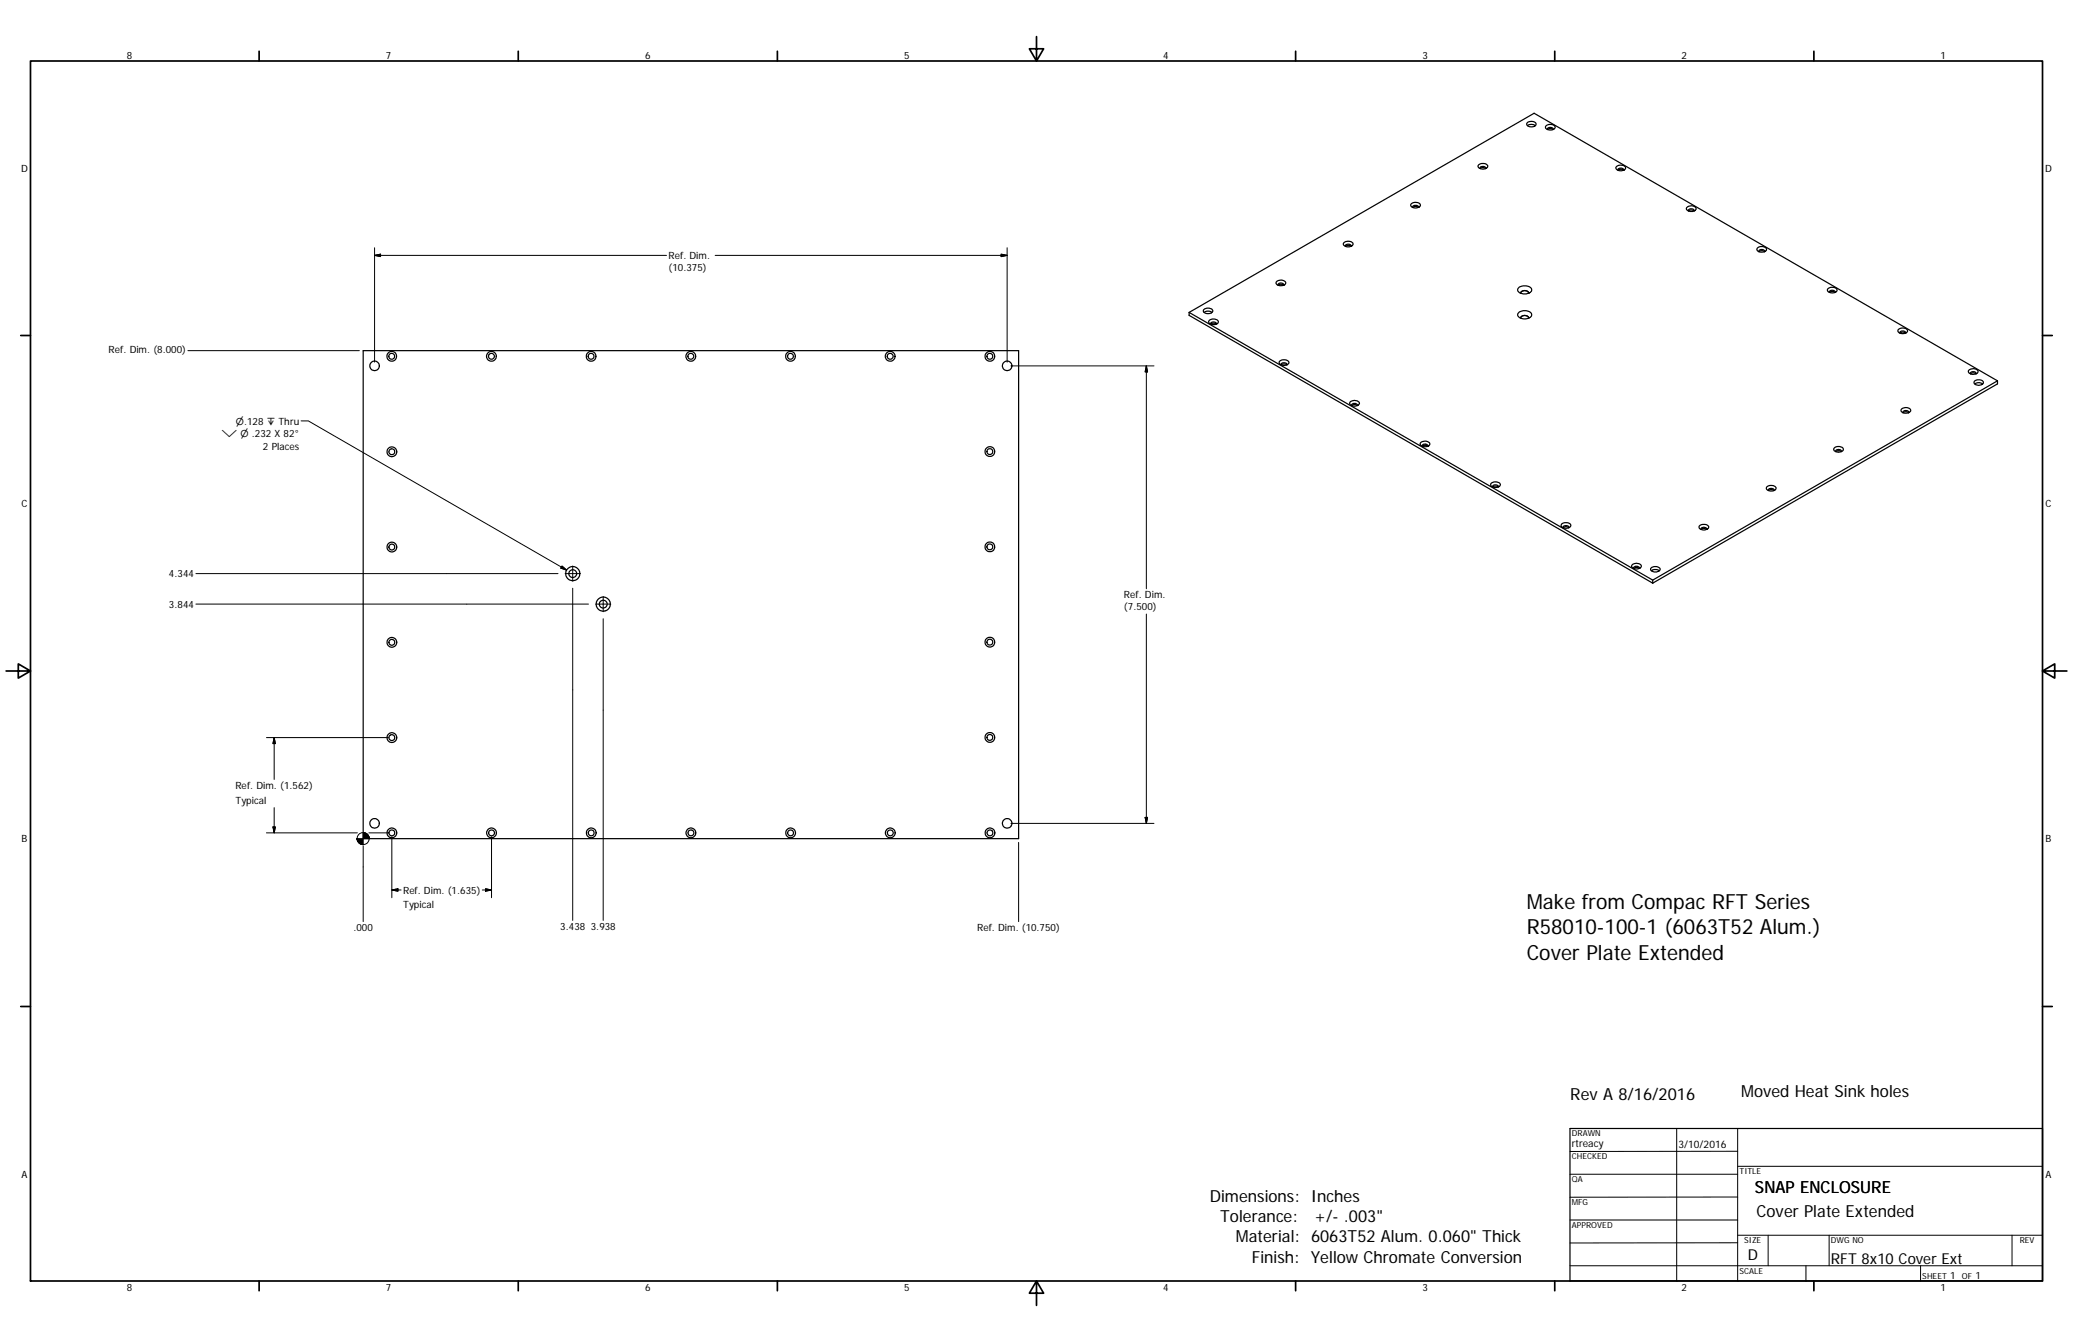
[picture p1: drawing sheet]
<svg xmlns="http://www.w3.org/2000/svg" width="432mm" height="279mm" viewBox="0 0 432 279" stroke-linecap="round" stroke-linejoin="round" font-family="sans-serif">
<g fill="none" stroke="#000" stroke-width=".25">
<path d="M308 34.3l.7-.3a.76 .76 0 0 1 .8 .1 .76 .76 0 0 1 .3 .8 1.23 1.23 0 0 1-1.9-.3zM308.4 34.8l.5-.2a.42 .42 0 0 1 .6 .5l-.7-.2-.5 .2zM318.2 26.2l.8-.3 .8 .3M318.2 25.5l.5-.2a.78 .78 0 0 1 .9 0 .78 .78 0 0 1 .3 .8 1.15 1.15 0 0 1-1.9-.3zM322.1 26.2a1.19 1.19 0 0 1 1.8 .3 1.19 1.19 0 0 1-2 0zM322.4 26.7l.5-.2a.48 .48 0 0 1 .6 .5l-.4-.2-.8 .2zM336.7 34.7l.5-.3h.5a.61 .61 0 0 1 .7 .2 .61 .61 0 0 1 .1 .6 1.22 1.22 0 0 1-1.9-.3zM337 35.4a.61 .61 0 0 1 .6-.4 .61 .61 0 0 1 .6 .4M338.2 35.5l-.7-.3-.5 .3M265.9 58.6a1.17 1.17 0 0 1 1.9 .4 1.22 1.22 0 0 1-2-.1zM266.2 59.4a.6 .6 0 0 1 .6-.5 .6 .6 0 0 1 .6 .5M267.4 59.4l-.7-.2-.5 .2"/>
<path d="M280 50.5l.8-.3a.81 .81 0 0 1 1 .8 1.25 1.25 0 0 1-2-.2zM280.3 51.1l.5-.3a.46 .46 0 0 1 .6 .5l-.5-.2-.7 .2zM294 42.4a1.19 1.19 0 0 1 1.9 .4 1.19 1.19 0 0 1-2.1-.1zM294.3 43.2a.65 .65 0 0 1 .5-.4 .65 .65 0 0 1 .6 .3v.1M294.3 43.2l.5-.2 .6 .2M316.4 59.8a1.97 1.97 0 0 1 2.6 .4 1.06 1.06 0 0 1-1.3 1h-.2a.99 .99 0 0 1-1.3-1.2zM351.3 43.2a1.19 1.19 0 0 1 2 .3 1.21 1.21 0 0 1-2-.1zM351.7 43.9a.6 .6 0 0 1 .6-.4 .6 .6 0 0 1 .5 .4M351.7 43.9l.5-.2 .6 .2M366.1 51.6a1.17 1.17 0 0 1 1.9 .4 1.21 1.21 0 0 1-2.1-.1zM366.4 52.2l.5-.3a.51 .51 0 0 1 .7 .5l-.4-.2-.8 .2zM75.6 73h136.6v101.6h-136.6z"/>
<path d="M247.7 65l96.6 55.8M247.7 65v.7l96.6 55.7M247.7 65l71.9-41.4 96.5 55.7M250.8 65l.8-.2 .9 .2M250.8 64.4l.9-.2a.6 .6 0 0 1 .7 .1 .6 .6 0 0 1 .1 .7l-1 .3a.67 .67 0 0 1-.8-.8zM251.9 66.7a1.18 1.18 0 0 1 1.9 .4 1.19 1.19 0 0 1-2-.1zM252.3 67.2l.5-.2a.42 .42 0 0 1 .6 .5l-.4-.2-.8 .2zM266.6 75.2a1.22 1.22 0 0 1 1.9 .3 1.19 1.19 0 0 1-2.1 0zM266.9 76a.62 .62 0 0 1 .6-.5 .62 .62 0 0 1 .6 .5M266.9 76l.4-.2 .7 .2M316.4 65a1.81 1.81 0 0 1 2.6 .5 1.54 1.54 0 0 1-2.1 .8 .72 .72 0 0 1-.7-.5 .72 .72 0 0 1 .2-.8zM316.8 66.2a.92 .92 0 0 1 1.6 0"/>
<path d="M316.8 61a.92 .92 0 0 1 1.6 0M316.8 66.3a.85 .85 0 0 1 .8-.6 .85 .85 0 0 1 .8 .6M316.8 61.1a.85 .85 0 0 1 .8-.6 .85 .85 0 0 1 .8 .6M380.8 60.1a1.18 1.18 0 0 1 1.9 .4 1.17 1.17 0 0 1-2.1-.1zM381 60.9a.63 .63 0 0 1 .6-.5 .63 .63 0 0 1 .6 .5l-.5-.2-.6 .2M395.5 68.6a1.19 1.19 0 0 1 1.8 .3 1.17 1.17 0 0 1-2 0zM395.8 69.1l.6-.2a.3 .3 0 0 1 .4 0 .3 .3 0 0 1 0 .4l-.5-.2-.5 .2zM410.2 77l1.1-.2a.57 .57 0 0 1 .7 .6 .57 .57 0 0 1-.7 .5 .96 .96 0 0 1-1.3-.7zM410.4 77.6l.6-.2a.48 .48 0 0 1 .6 .4l-.5-.2-.7 .2zM411.3 79.9l.7-.2 1 .2M411.4 79.3l.7-.2a.68 .68 0 0 1 .7 0 .68 .68 0 0 1 .2 .8l-.8 .3a.81 .81 0 0 1-1-.7zM416.1 79.3l-71.8 41.5"/>
<path d="M416.1 79.3v.6l-71.8 41.5M281.2 83.7a1.34 1.34 0 0 1 2 .2 1.15 1.15 0 0 1-2.1 0zM281.6 84.4a.6 .6 0 0 1 .5-.4 .6 .6 0 0 1 .6 .4M281.6 84.5l.5-.3 .6 .3M296 92.1l.5-.2a.9 .9 0 0 1 1.3 .7 1.26 1.26 0 0 1-2-.2zM296.3 92.6l.6-.1a.42 .42 0 0 1 .5 .4l-.6-.2-.6 .2zM382.1 93.2a1.17 1.17 0 0 1 1.9 .4 1.19 1.19 0 0 1-2.1-.1zM382.4 93.7l.4-.1a.52 .52 0 0 1 .7 .4l-.3-.2-.8 .2zM396.1 85.1a1.18 1.18 0 0 1 1.9 .4 1.22 1.22 0 0 1-2-.1zM396.5 85.6l.5-.1a.4 .4 0 0 1 .6 .4l-.4-.2-.8 .2zM310.6 100.6a1.22 1.22 0 0 1 1.9 .4 1.21 1.21 0 0 1-2-.1zM311 101.1l.6-.2a.39 .39 0 0 1 .5 .5l-.4-.2-.8 .2z"/>
<path d="M325.3 109.1a1.21 1.21 0 0 1 1.9 .4 1.19 1.19 0 0 1-2-.1zM325.7 109.6l.4-.2a.47 .47 0 0 1 .7 .5l-.5-.3-.7 .3zM340.1 117.5l.9-.2a.57 .57 0 0 1 .8 .2 .57 .57 0 0 1-.2 .8l-1 .1a.59 .59 0 0 1-.6-.2 .59 .59 0 0 1 0-.6zM340.3 118.3a.62 .62 0 0 1 .6-.4 .62 .62 0 0 1 .6 .4M340.3 118.4l.5-.3 .6 .3M343.9 118.3a1.18 1.18 0 0 1 1.9 .3 1.16 1.16 0 0 1-2-.1zM344 118.8l1-.2 .7 .2M353.9 109.5a1.34 1.34 0 0 1 2 .2 1.14 1.14 0 0 1-1 .6 1.14 1.14 0 0 1-1-.6zM355.5 110.2l-.5-.2-.7 .2a.6 .6 0 0 1 .6-.4 .6 .6 0 0 1 .6 .4M368 101.3a1.22 1.22 0 0 1 2 .4 1.19 1.19 0 0 1-2.1-.1zM368.3 102.1a.62 .62 0 0 1 .6-.4 .62 .62 0 0 1 .6 .4M368.4 102.1l.3-.2 .8 .2"/>
<path d="M344.3 120.8v.6M327 234.9h98.4v31.8h-98.4z"/>
<circle cx="78" cy="76.2" r="1"/>
<circle cx="81.6" cy="74.2" r="1"/>
<circle cx="81.6" cy="74.2" r=".61"/>
<circle cx="102.4" cy="74.2" r="1.02"/>
<circle cx="102.4" cy="74.2" r=".61"/>
<circle cx="123.1" cy="74.2" r="1"/>
<circle cx="123.1" cy="74.2" r=".61"/>
<circle cx="143.9" cy="74.2" r="1.02"/>
<circle cx="143.9" cy="74.2" r=".61"/>
<circle cx="164.6" cy="74.2" r="1"/>
<circle cx="164.7" cy="74.2" r=".61"/>
<circle cx="185.4" cy="74.2" r="1.02"/>
<circle cx="185.4" cy="74.2" r=".61"/>
<circle cx="206.2" cy="74.2" r="1"/>
<circle cx="206.2" cy="74.2" r=".61"/>
<circle cx="209.8" cy="76.2" r=".99"/>
<circle cx="81.6" cy="94.1" r=".6"/>
<circle cx="81.6" cy="94.1" r="1.02"/>
<circle cx="206.2" cy="94" r="1"/>
<circle cx="206.2" cy="94" r=".61"/>
<circle cx="81.6" cy="113.9" r=".6"/>
<circle cx="81.6" cy="113.9" r="1.02"/>
<circle cx="119.3" cy="119.4" r=".81"/>
<circle cx="119.3" cy="119.4" r="1.47"/>
<circle cx="206.2" cy="113.9" r=".6"/>
<circle cx="206.2" cy="113.9" r="1.02"/>
<circle cx="81.6" cy="133.7" r=".6"/>
<circle cx="81.6" cy="133.7" r="1.01"/>
<circle cx="125.7" cy="125.8" r=".81"/>
<circle cx="125.7" cy="125.8" r="1.47"/>
<circle cx="206.2" cy="133.7" r="1.01"/>
<circle cx="206.2" cy="133.7" r=".6"/>
<circle cx="81.6" cy="153.6" r=".61"/>
<circle cx="81.6" cy="153.6" r="1.01"/>
<circle cx="206.2" cy="153.5" r="1.01"/>
<circle cx="206.2" cy="153.5" r=".6"/>
<circle cx="78" cy="171.4" r="1"/>
<circle cx="81.6" cy="173.4" r=".61"/>
<circle cx="81.6" cy="173.4" r="1.02"/>
<circle cx="102.4" cy="173.4" r="1.02"/>
<circle cx="102.4" cy="173.4" r=".61"/>
<circle cx="123.1" cy="173.4" r=".61"/>
<circle cx="123.1" cy="173.4" r="1.02"/>
<circle cx="143.9" cy="173.4" r="1.02"/>
<circle cx="143.9" cy="173.4" r=".61"/>
<circle cx="164.7" cy="173.4" r=".61"/>
<circle cx="164.7" cy="173.4" r="1.02"/>
<circle cx="185.4" cy="173.4" r="1.02"/>
<circle cx="185.4" cy="173.4" r=".61"/>
<circle cx="206.2" cy="173.4" r=".61"/>
<circle cx="206.2" cy="173.4" r="1.02"/>
<circle cx="209.8" cy="171.4" r=".99"/>
</g>
<g fill="none" stroke="#000" stroke-width=".36">
<path d="M6.3 12.7h419.1v254h-419.1zM54 10.7v2M107.9 10.7v2M161.9 10.7v2M215.9 7.6v5.1l-1.5-2.5h3l-1.5 2.5M269.9 10.7v2M323.8 10.7v2M377.8 10.7v2M4.3 69.8h2M425.4 69.8h2.1M1.3 139.7h5l-2.5-1.5v3l2.5-1.5M425.5 139.7l2.5 1.5v-3l-2.5 1.5h5"/>
<path d="M4.3 209.5h2M425.4 209.5h2.1M54 266.7v2M107.9 266.7v2M161.9 266.7v2M215.9 266.7l1.5 2.5h-3l1.5-2.5v5.1M269.9 266.7v2M323.8 266.7v2M377.8 266.7v2"/>
</g>
<g fill="none" stroke="#000" stroke-width=".21">
<path d="M78 51.6v23.8M78 53.2l1.3-.3v.5zM78 53.2h60.8M149 53.2h60.8M208.5 52.9l1.3 .3-1.3 .2zM209.8 51.6v23.8M39.1 73h35.7M210.6 76.2h29.8M238.8 76.2v46.4M238.8 76.2l.2 1.2h-.5zM62.7 87.6h1.5l53.8 31.1M40.8 119.4h75.4"/>
<path d="M117.1 117.9l.9 .8-1.2-.4zM117.7 119.4h3.2M119.3 117.8v3.2M40.8 125.8h81.8M119.3 122.5v69.1M124.1 125.8h3.1M125.6 128.8v62.8M125.6 124.2v3.2M238.8 127.8v43.6M55.5 153.6h25.3M57.1 153.6v8.7M57.1 153.6l.3 1.2h-.5z"/>
<path d="M55.5 173.4h18.9M56.9 172.2h.5l-.3 1.2zM57.1 168.1v5.3M75.6 176.1v15.8M76.8 173.4h4M81.6 174.2v12.7M102.4 174.2v12.7M210.6 171.4h29.8M212.2 175.4v16.5M238.5 170.2h.5l-.2 1.2zM81.6 185.3l1.3-.3v.5zM81.6 185.3h1.9"/>
<path d="M101.1 185l1.3 .3-1.3 .2zM102.4 185.3h-1.9M349.2 234.9v31.8M361.9 239.7h-34.9M361.9 234.9v31.8M327 244.5h34.9M327 254h34.9M361.9 249.2l-34.9 .1M361.9 258.7l-34.9 .1M361.9 257.2h63.5M361.9 242.8h63.5M368.3 257.2v6.3"/>
<path d="M381 257.2v6.3M419.1 257.2v6.3M327 263.5h98.4M376.2 263.5v3.2M400 263.5v3.2"/>
<circle cx="75.6" cy="174.6" r="1.24"/>
</g>
<g fill="#000" stroke="#000" stroke-width=".21">
<path d="M78 53.2l1.3-.3v.5zM208.5 52.9l1.3 .3-1.3 .2zM238.8 76.2l.2 1.2h-.5zM117.1 117.9l.9 .8-1.2-.4zM57.1 153.6l.3 1.2h-.5zM56.9 172.2h.5l-.3 1.2zM74.4 174.6v.4zM74.4 174.6l.1 .5zM74.4 174.6l.2 .7zM74.4 174.6l.3 .8zM74.4 174.6l.4 .9zM74.4 174.6l.6 1z"/>
<path d="M74.4 174.6l.7 1.1zM74.4 174.6l.9 1.2zM74.4 174.6l1.1 1.2h-.2zM74.4 174.6l1.2 1.3-.1-.1zM75.6 173.4l1.3 1.2h-1.3zM74.4 174.6h1.2v1.3zM76.8 174.2l.1 .4zM76.8 174.1l.1 .5zM76.7 173.9l.2 .7zM76.6 173.8l.3 .8zM76.5 173.7l.4 .9zM76.3 173.5l.6 1.1z"/>
<path d="M76.2 173.5h.1l.6 1.1zM76 173.4l.9 1.2zM75.8 173.4l1.1 1.2zM75.6 173.4h.2l1.1 1.2zM238.5 170.2h.5l-.2 1.2zM81.6 185.3l1.3-.3v.5zM101.1 185l1.3 .3-1.3 .2z"/>
</g>
<g font-size="4.4">
<text x="318" y="189.3">Make from Compac RFT Series</text>
<text x="318" y="194.5">R58010-100-1 (6063T52 Alum.)</text>
<text x="318" y="199.8">Cover Plate Extended</text>
</g>
<g font-size="3.5">
<text x="327.1" y="229">Rev A 8/16/2016</text>
<text x="362.7" y="228.5">Moved Heat Sink holes</text>
<text x="252" y="250.3">Dimensions: Inches</text>
<text x="365.5" y="248.3">SNAP ENCLOSURE</text>
<text x="254.2" y="254.5">Tolerance:</text>
<text x="273.7" y="254.5">+/- .003&quot;</text>
<text x="365.9" y="253.3">Cover Plate Extended</text>
<text x="257.4" y="258.7">Material: 6063T52 Alum. 0.060&quot; Thick</text>
<text x="260.7" y="262.9">Finish: Yellow Chromate Conversion</text>
</g>
<g font-size="3.1">
<text x="364.1" y="262.4">D</text>
<text x="381.4" y="263.1">RFT 8x10 Cover Ext</text>
</g>
<g font-size="2.2">
<text x="327.4" y="238.9">rtreacy</text>
<text x="349.6" y="239">3/10/2016</text>
</g>
<g font-size="2.1">
<text x="26.4" y="12.2">8</text>
<text x="80.4" y="12.2">7</text>
<text x="134.4" y="12.2">6</text>
<text x="188.3" y="12.2">5</text>
<text x="242.3" y="12.2">4</text>
<text x="296.3" y="12.2">3</text>
<text x="350.2" y="12.2">2</text>
<text x="404.2" y="12.2">1</text>
<text x="4.4" y="35.7">D</text>
<text x="426" y="35.7">D</text>
<text x="139.3" y="54">Ref. Dim.</text>
<text x="139.3" y="56.4">(10.375)</text>
<text x="22.6" y="73.6">Ref. Dim. (8.000)</text>
<text x="54.8" y="93.7">2 Places</text>
<text x="4.5" y="105.6">C</text>
<text x="426.1" y="105.6">C</text>
<text x="35.2" y="120.2">4.344</text>
<text x="234.1" y="124.6">Ref. Dim.</text>
<text x="35.2" y="126.5">3.844</text>
<text x="234.1" y="127">(7.500)</text>
<text x="49" y="164.3">Ref. Dim. (1.562)</text>
<text x="49" y="167.3">Typical</text>
<text x="4.5" y="175.4">B</text>
<text x="426.1" y="175.4">B</text>
<text x="83.9" y="186.1">Ref. Dim. (1.635)</text>
<text x="83.9" y="189.1">Typical</text>
<text x="73.6" y="193.8">.000</text>
<text x="116.7" y="193.6">3.438</text>
<text x="123.1" y="193.6">3.938</text>
<text x="203.6" y="193.9">Ref. Dim. (10.750)</text>
<text x="4.4" y="245.2">A</text>
<text x="426.1" y="245.2">A</text>
<text x="26.4" y="268.7">8</text>
<text x="80.4" y="268.7">7</text>
<text x="134.4" y="268.7">6</text>
<text x="188.3" y="268.7">5</text>
<text x="242.3" y="268.7">4</text>
<text x="296.3" y="268.7">3</text>
<text x="350.2" y="268.7">2</text>
<text x="404.2" y="268.7">1</text>
<text x="406.2" y="266.3">1</text>
<text x="411.5" y="266.3">1</text>
</g>
<g font-size="2">
<text x="49.1" y="88.4">⌀.128 ↧ Thru</text>
<text x="46.1" y="91.1">⌵ ⌀ .232 X 82°</text>
</g>
<g font-size="1.7">
<text x="327.4" y="236.6">DRAWN</text>
<text x="327.4" y="241.4">CHECKED</text>
<text x="362.3" y="244.5">TITLE</text>
<text x="327.4" y="246.1">QA</text>
<text x="327.4" y="250.9">MFG</text>
<text x="327.4" y="255.7">APPROVED</text>
<text x="363.3" y="258.8">SIZE</text>
<text x="381.4" y="258.8">DWG NO</text>
<text x="420.7" y="258.8">REV</text>
<text x="362.3" y="265.2">SCALE</text>
<text x="400.4" y="266.3">SHEET</text>
<text x="408.7" y="266.3">OF</text>
</g>
</svg>
